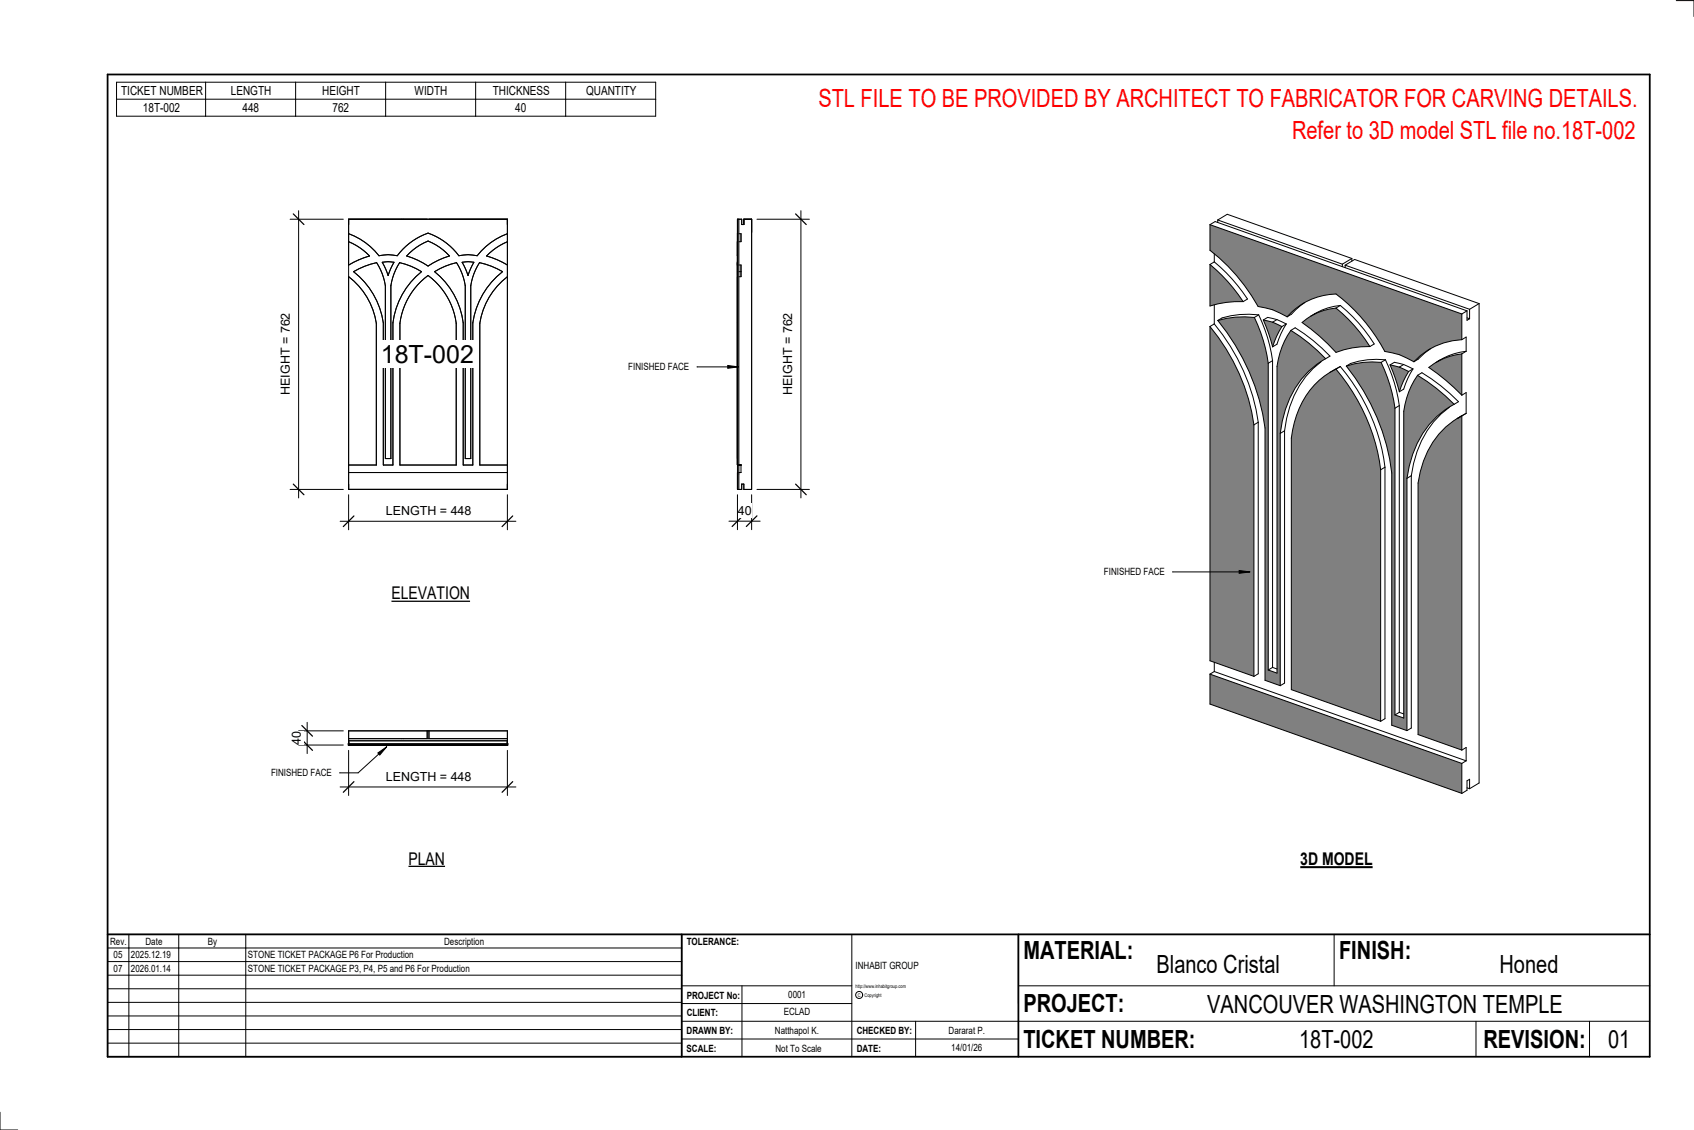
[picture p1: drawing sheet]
<svg xmlns="http://www.w3.org/2000/svg" width="914mm" height="610mm" viewBox="0 0 914 610" stroke-linecap="round" stroke-linejoin="round" font-family="sans-serif">
<path d="M398 118h1v146h-1z" fill="#7c7c7c"/>
<g fill="none" stroke="#000" stroke-width=".54">
<path d="M188 118h86v146h-86zM398 118h2v3h2v-3h4v146h-4v-3h-2v3h-2zM399 118v146M188 126a37 37 0 0 1 17 12l5-1 4 1a35 35 0 0 1 17-12 35 35 0 0 1 17 12l5-1 5 1a37 37 0 0 1 16-12M188 130l6 4 5 4M221 136l6-4 4-2 6 3 6 5-6 2-6 4-6-4-5-2zM274 130l-6 4-5 4 5 2 6 3M398 126v12M398 137v1M398 130v8M398 138v5M398 138v6"/>
<path d="M399 126h1M399 130h1M400 126v4M188 149a39 39 0 0 1 15 25 39 39 0 0 0-15-25zM188 143l6-3 5-2-5 2zM191 147l6-3 6-2 3 6 2 6v93h3v-93v-2l3-6 2-4 6 2 6 3a42 42 0 0 0-16 27v77h-5v-77a43 43 0 0 0-16-27zM206 141h7l-3 8zM227 152l4-3a38 38 0 0 1 15 25v77h-30v-77a38 38 0 0 1 11-22zM235 147l5-3 6-2 3 6 2 6v93h3v-93l1-2 2-6 2-4 6 2 6 3a43 43 0 0 0-16 27v77h-5v-77a42 42 0 0 0-15-27zM249 141h7l-3 8zM274 149a39 39 0 0 0-15 25v77h15M398 141v33v-25"/>
<path d="M398 154v-12v32M399 143h1M399 149h1M399 147h1M400 143v4M400 147v2M400 143v6M203 174v77h-15M188 255h86M399 251h1v4h-1"/>
</g>
<path d="M188 401h86v1h-86z" fill="#7c7c7c"/>
<g fill="none" stroke="#000" stroke-width=".54">
<path d="M188 400h86M188 398h86M231 394v4M232 394v4M188 401h86v1h-86zM188 402h22M188 402h15M188 402h11zM188 401v-7h86v7M203 402h-12h16M203 402h5M206 402h4z"/>
<path d="M210 402h21M210 402h3zM211 402h5M212 402h16h-12M216 402h15M220 402h11zM231 402h22M231 402h12zM231 402h15M249 402h4zM250 402h-15h16M253 402h21"/>
<path d="M253 402h3zM254 402h17h-16M259 402h15M263 402h11z"/>
</g>
<path d="M653 364v16l136 48v-16zM780 230a50 50 0 0 0-15 31v135l24 9v-181zM727 197a114 114 0 0 1 24 58v136l8 3v-136a51 51 0 0 1 26-40 100 100 0 0 0-20-16l-5 9-2 11v165l-5-1v-166l-3-12-4-13a44 44 0 0 0-19 2zM710 208a50 50 0 0 0-13 28v136l48 17v-136a104 104 0 0 0-24-54 38 38 0 0 0-11 9zM657 173a117 117 0 0 1 26 58v136l8 3v-136a51 51 0 0 1 25-40 93 93 0 0 0-19-16l-5 9-3 11v165l-4-2v-165l-3-12-5-13a49 49 0 0 0-20 2zM653 176v180l24 9v-136a107 107 0 0 0-24-53zM771 198l9 7 9 8v-22a34 34 0 0 0-18 7zM750 197l5 14 3-5 2-6-5-2zM653 121v14a100 100 0 0 1 26 30 36 36 0 0 1 16 6 36 36 0 0 1 26-12 95 95 0 0 1 27 31 36 36 0 0 1 15 5 38 38 0 0 1 26-12v-14zM703 174a107 107 0 0 1 18 16 48 48 0 0 1 18-3l-8-11-10-10a32 32 0 0 0-18 8zM682 173l5 14 2-6 3-5-5-2zM653 143v22a53 53 0 0 1 18-2l-8-11z" fill="#808080"/>
<g fill="none" stroke="#000" stroke-width=".54">
<path d="M409 118h28M432 114v155M657 119l5-3 68 23M657 119l68 24M657 119v1M653 121v14a100 100 0 0 1 26 30 36 36 0 0 1 16 6M653 121l136 48M653 121l3-1 136 48M655 137v4M730 139l-5 4M730 139v2M653 143v22a53 53 0 0 1 18-2"/>
<path d="M653 143l10 9 8 11M655 141l10 9 6 8 2 3-2 2M655 141l-2 2M725 143v1M726 143l5-3 67 24M726 143l67 24M726 143v1M653 176a107 107 0 0 1 24 53M653 176v180l24 9M655 175a107 107 0 0 1 24 53M655 164v11M655 175l-2 1"/>
<path d="M657 173a117 117 0 0 1 26 58v136l8 3M677 171l5 13 3 12M677 171a49 49 0 0 0-20 2M679 170a49 49 0 0 0-19 1l-3 2M679 170l5 12 3 13M679 170l-2 1M682 173l5 1M682 173l5 14M687 174l5 2M689 172l-5-1-2 2M689 172l5 3M689 172l-2 2"/>
<path d="M692 176l-3 5-2 6M694 175l-3 5-2 6-2 1M694 175l-2 1M695 171a36 36 0 0 1 26-12 95 95 0 0 1 27 31 36 36 0 0 1 15 5M697 178a93 93 0 0 1 19 16M697 178l-5 9-3 11v165l-4-2M697 178l2-1a93 93 0 0 1 19 15l-2 2M704 163l-9 8M710 169l-3 2M721 166a32 32 0 0 0-18 8 107 107 0 0 1 18 16 48 48 0 0 1 18-3M721 166l10 10 8 11M723 165a32 32 0 0 0-14 4"/>
<path d="M723 165l10 9 6 8 3 4-3 1M723 165l-2 1M789 169v14M792 168l-3 1M792 168v5l1-1M792 171l1 1M793 167v5M798 164l-5 3M798 164v258l-5 3M685 196v165M687 195v165M687 195l-2 1"/>
<path d="M713 195a52 52 0 0 0-20 37M716 194a49 49 0 0 0-25 40M720 200l-2 1M721 199a45 45 0 0 0-24 37v136l48 17M721 199a104 104 0 0 1 24 54M723 198a104 104 0 0 1 25 54M723 198l-3 1M723 198l-2 1M727 197a114 114 0 0 1 24 58v136l8 3M746 195l4 13 3 12M746 195a44 44 0 0 0-19 2M748 194a38 38 0 0 0-21 3"/>
<path d="M748 194l5 12 2 13M748 194l-2 1M750 197l5 1M750 197l5 14M755 198l5 2M758 197l-5-2-3 2M758 197l5 2M758 197l-3 1M763 199l-3 5-2 6-3 1M763 199l-3 1M772 188l-9 7M777 194l-2 2"/>
<path d="M789 183a38 38 0 0 0-26 12M789 191a34 34 0 0 0-18 7l9 7 9 8M789 191v22M789 183l2-1v8M791 190a34 34 0 0 0-15 5M791 190l-2 1M755 219v165M755 219l-2 1M760 200l-2 6-3 5M765 202a100 100 0 0 1 20 16M765 202l-5 9-2 11v165l-5-1M765 202l3-1a100 100 0 0 1 19 16l-2 1"/>
<path d="M782 220a52 52 0 0 0-20 37M785 218a50 50 0 0 0-26 40M789 213l2-1v11M677 229v136M679 228v135l-2 2M679 228l-2 1M691 234v136M693 232v137l-2 1M693 232l-2 2M753 220v166M789 224l-3 2M789 224a45 45 0 0 0-24 37v135l24 9"/>
<path d="M789 224v181M791 223l-4 3M791 223l-2 1M745 253v136M748 252v136l-3 1M748 252l-3 1M759 258v136M762 257v136l-3 1M762 257l-3 1M409 264h28M655 357v5M653 364v16l136 48"/>
<path d="M653 364l136 48M655 362l-2 2M655 362l136 48M687 360l2 1M687 360l-2 1M755 384l3 1M755 384l-2 2M789 412v16M789 405l2-2v7M791 410l-2 2M792 425h1M793 425v-5l-1 1v5l-3 2"/>
</g>
<path d="M429 115l6 6M429 261l6 6" fill="none" stroke="#000" stroke-width=".67"/>
<path d="M421 169h8v44h-8z" fill="#fff"/>
<path d="M398 267v19M406 267v19M393 281h17" fill="none" stroke="#000" stroke-width=".54"/>
<path d="M401 278l-6 6M409 278l-6 6" fill="none" stroke="#000" stroke-width=".67"/>
<path d="M398 272h8v7h-8z" fill="#fff"/>
<path d="M157 118h28M161 114v155M157 264h28" fill="none" stroke="#000" stroke-width=".54"/>
<path d="M158 115l6 6M158 261l6 6" fill="none" stroke="#000" stroke-width=".67"/>
<path d="M150 169h8v44h-8z" fill="#fff"/>
<path d="M188 267v19M274 267v19M184 281h94" fill="none" stroke="#000" stroke-width=".54"/>
<path d="M191 278l-6 6M277 278l-6 6" fill="none" stroke="#000" stroke-width=".67"/>
<g fill="#fff">
<path d="M208 272h46v7h-46z"/>
<path d="M206 184h50v15h-50z"/>
</g>
<path d="M188 405v24M274 405v24M184 425h94" fill="none" stroke="#000" stroke-width=".54"/>
<path d="M191 422l-6 5M277 422l-6 5" fill="none" stroke="#000" stroke-width=".67"/>
<path d="M208 415h46v8h-46z" fill="#fff"/>
<path d="M161 394h24M166 390v17M161 402h24" fill="none" stroke="#000" stroke-width=".54"/>
<path d="M163 399l6 6M163 391l6 6" fill="none" stroke="#000" stroke-width=".67"/>
<path d="M156 394h8v8h-8z" fill="#fff"/>
<g fill="none" stroke="#000" stroke-width=".54">
<path d="M905 0h9v9M460 504v66M720 504v28M891 504h-341v37M368 532h92M401 532v38M550 532h341M368 551h523M368 541h92M494 551v19M797 551v19M858 551v19"/>
<path d="M368 561h182M0 600v10h10"/>
<circle cx="464" cy="537" r="1.9"/>
</g>
<path d="M58 40h833v530h-833zM58 504h833M368 504v66M550 504v66" fill="none" stroke="#000" stroke-width=".96"/>
<g fill="#fff">
<path d="M652 534h192v15h-192z"/>
<path d="M513 562h17v6h-17z"/>
<path d="M425 533h10v6h-10z"/>
<path d="M423 543h15v6h-15z"/>
<path d="M418 553h24v6h-24z"/>
<path d="M624 513h68v15h-68z"/>
<path d="M809 513h33v15h-33z"/>
<path d="M512 553h20v6h-20z"/>
<path d="M701 553h41v15h-41z"/>
<path d="M442 45h443v16h-443z"/>
<path d="M868 553h12v15h-12z"/>
<path d="M61 512h5v6h-5z"/>
<path d="M61 520h5v6h-5z"/>
</g>
<path d="M58 504h310v66h-310zM58 519h310M58 511h310M70 504v66M96 504v66M133 504v66M58 533h310M58 526h310M58 555h310M58 548h310M58 541h310M58 563h310" fill="none" stroke="#000" stroke-width=".54"/>
<path d="M211 315h43v10h-43z" fill="#fff"/>
<path d="M211 324h43" fill="none" stroke="#000" stroke-width=".69" stroke-linecap="butt"/>
<path d="M220 458h20v10h-20z" fill="#fff"/>
<path d="M220 467h20" fill="none" stroke="#000" stroke-width=".69" stroke-linecap="butt"/>
<path d="M702 458h39v11h-39z" fill="#fff"/>
<path d="M702 468h39" fill="none" stroke="#000" stroke-width="1.1" stroke-linecap="butt"/>
<path d="M697 63h188v15h-188z" fill="#fff"/>
<g fill="none" stroke="#000" stroke-width=".54">
<path d="M63 44h291v19h-291zM63 54h291M111 44v19M160 44v19M208 44v19M257 44v19M305 44v19M376 198h23M393 197l6 1-6 1zM633 309h42M669 308l6 1h-6zM204 406l5-3-4 4z"/>
<path d="M209 403l-16 14h-10"/>
</g>
<path d="M393 197l6 1-6 1zM669 308l6 1h-6zM204 406l5-3-4 4z" fill="#000"/>
<g font-size="13.5" fill="#f00">
<text x="442" y="58">STL FILE TO BE PROVIDED BY ARCHITECT TO FABRICATOR FOR CARVING DETAILS.</text>
<text x="697" y="75">Refer to 3D model STL file no.18T-002</text>
</g>
<g font-size="13.5">
<text x="206" y="196">18T-002</text>
<text x="552" y="517">MATERIAL:</text>
<text x="723" y="517">FINISH:</text>
<text x="624" y="525">Blanco Cristal</text>
<text x="809" y="525">Honed</text>
<text x="552" y="546">PROJECT:</text>
<text x="652" y="546">VANCOUVER WASHINGTON TEMPLE</text>
<text x="552" y="565">TICKET NUMBER:</text>
<text x="701" y="565">18T-002</text>
<text x="801" y="565">REVISION:</text>
<text x="868" y="565">01</text>
</g>
<g font-size="9.4">
<text x="211" y="323">ELEVATION</text>
<text x="220" y="466">PLAN</text>
<text x="702" y="467">3D MODEL</text>
</g>
<g font-size="6.7">
<text x="65" y="51">TICKET NUMBER</text>
<text x="125" y="51">LENGTH</text>
<text x="174" y="51">HEIGHT</text>
<text x="224" y="51">WIDTH</text>
<text x="266" y="51">THICKNESS</text>
<text x="316" y="51">QUANTITY</text>
<text x="77" y="60">18T-002</text>
<text x="131" y="60">448</text>
<text x="179" y="60">762</text>
<text x="278" y="60">40</text>
<text x="156" y="213" transform="rotate(-90 156 213)">HEIGHT = 762</text>
<text x="428" y="213" transform="rotate(-90 428 213)">HEIGHT = 762</text>
<text x="208" y="278">LENGTH = 448</text>
<text x="398" y="278">40</text>
<text x="162" y="402" transform="rotate(-90 162 402)">40</text>
<text x="208" y="421">LENGTH = 448</text>
</g>
<g font-size="5.4">
<text x="339" y="200">FINISHED FACE</text>
<text x="596" y="310">FINISHED FACE</text>
<text x="146" y="419">FINISHED FACE</text>
<text x="59" y="510">Rev.</text>
<text x="79" y="510">Date</text>
<text x="112" y="510">By</text>
<text x="240" y="510">Description</text>
<text x="371" y="510">TOLERANCE:</text>
<text x="61" y="517">05</text>
<text x="71" y="517">2025.12.19</text>
<text x="134" y="517">STONE TICKET PACKAGE P6 For Production</text>
<text x="61" y="525">07</text>
<text x="71" y="524">2026.01.14</text>
<text x="134" y="524">STONE TICKET PACKAGE P3, P4, P5 and P6 For Production</text>
<text x="462" y="523">INHABIT GROUP</text>
<text x="371" y="539">PROJECT No:</text>
<text x="425" y="538">0001</text>
<text x="371" y="548">CLIENT:</text>
<text x="423" y="548">ECLAD</text>
<text x="371" y="558">DRAWN BY:</text>
<text x="418" y="558">Natthapol K.</text>
<text x="462" y="558">CHECKED BY:</text>
<text x="512" y="558">Dararat P.</text>
<text x="371" y="567">SCALE:</text>
<text x="419" y="567">Not To Scale</text>
<text x="462" y="567">DATE:</text>
<text x="513" y="567">14/01/26</text>
</g>
<g font-size="2.7">
<text x="462" y="533">http://www.inhabitgroup.com</text>
<text x="463" y="538">C</text>
<text x="467" y="538">Copyright</text>
</g>
</svg>
